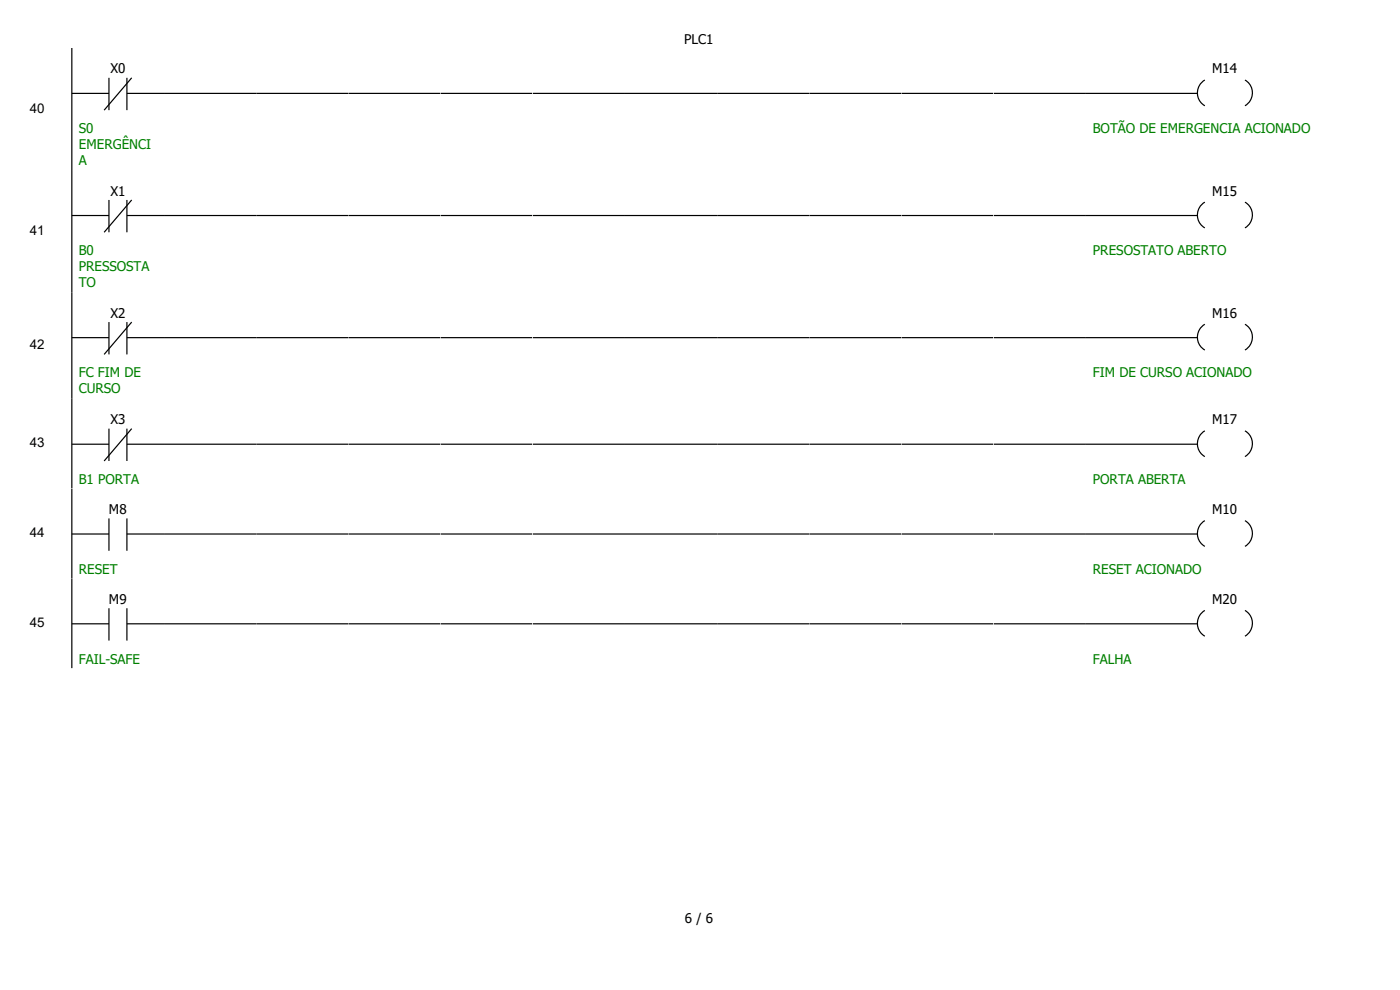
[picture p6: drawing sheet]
<svg xmlns="http://www.w3.org/2000/svg" width="297mm" height="210mm" viewBox="0 0 297 210" stroke-linecap="round" stroke-linejoin="round" font-family="sans-serif">
<path d="M15.2 19.8h7.9M15.2 10.2v25.9M23.1 16.5v6.9M26.9 19.8h7.9M26.9 16.5v6.9M27.9 16.5l-5.8 6.9" fill="none" stroke="#000" stroke-width=".25"/>
<path d="M34.8 10.2h19.6v25.9h-19.6z" fill="#fff"/>
<path d="M34.8 19.8h19.6" fill="none" stroke="#000" stroke-width=".25"/>
<path d="M54.4 10.2h19.5v25.9h-19.5z" fill="#fff"/>
<path d="M54.4 19.8h19.5" fill="none" stroke="#000" stroke-width=".25"/>
<path d="M73.9 10.2h19.6v25.9h-19.6z" fill="#fff"/>
<path d="M73.9 19.8h19.6" fill="none" stroke="#000" stroke-width=".25"/>
<path d="M93.5 10.2h19.5v25.9h-19.5z" fill="#fff"/>
<path d="M93.5 19.8h19.5" fill="none" stroke="#000" stroke-width=".25"/>
<path d="M113 10.2h19.6v25.9h-19.6z" fill="#fff"/>
<path d="M113 19.8h19.6" fill="none" stroke="#000" stroke-width=".25"/>
<path d="M132.6 10.2h19.5v25.9h-19.5z" fill="#fff"/>
<path d="M132.6 19.8h19.5" fill="none" stroke="#000" stroke-width=".25"/>
<path d="M152.1 10.2h19.6v25.9h-19.6z" fill="#fff"/>
<path d="M152.1 19.8h19.6" fill="none" stroke="#000" stroke-width=".25"/>
<path d="M171.7 10.2h19.6v25.9h-19.6z" fill="#fff"/>
<path d="M171.7 19.8h19.6" fill="none" stroke="#000" stroke-width=".25"/>
<path d="M191.3 10.2h19.5v25.9h-19.5z" fill="#fff"/>
<path d="M191.3 19.8h19.5" fill="none" stroke="#000" stroke-width=".25"/>
<path d="M210.8 10.2h19.6v25.9h-19.6z" fill="#fff"/>
<path d="M210.8 19.8h19.6" fill="none" stroke="#000" stroke-width=".25"/>
<path d="M230.4 10.2h58.9v25.9h-58.9z" fill="#fff"/>
<path d="M230.4 19.8h23.6M255.6 17a3.2 3.2 0 0 0 0 5.4M264.1 17a3.2 3.2 0 0 1 0 5.4" fill="none" stroke="#000" stroke-width=".25"/>
<g fill="#fff">
<path d="M.3 36.1h15.2v25.9h-15.2z"/>
<path d="M15.2 36.1h19.6v25.9h-19.6z"/>
</g>
<path d="M15.2 36.1v25.9M15.2 45.7h7.9M23.1 42.4v6.9M26.9 45.7h7.9M26.9 42.4v6.9M27.9 42.4l-5.8 6.9" fill="none" stroke="#000" stroke-width=".25"/>
<path d="M34.8 36.1h19.6v25.9h-19.6z" fill="#fff"/>
<path d="M34.8 45.7h19.6" fill="none" stroke="#000" stroke-width=".25"/>
<path d="M54.4 36.1h19.5v25.9h-19.5z" fill="#fff"/>
<path d="M54.4 45.7h19.5" fill="none" stroke="#000" stroke-width=".25"/>
<path d="M73.9 36.1h19.6v25.9h-19.6z" fill="#fff"/>
<path d="M73.9 45.7h19.6" fill="none" stroke="#000" stroke-width=".25"/>
<path d="M93.5 36.1h19.5v25.9h-19.5z" fill="#fff"/>
<path d="M93.5 45.7h19.5" fill="none" stroke="#000" stroke-width=".25"/>
<path d="M113 36.1h19.6v25.9h-19.6z" fill="#fff"/>
<path d="M113 45.7h19.6" fill="none" stroke="#000" stroke-width=".25"/>
<path d="M132.6 36.1h19.5v25.9h-19.5z" fill="#fff"/>
<path d="M132.6 45.7h19.5" fill="none" stroke="#000" stroke-width=".25"/>
<path d="M152.1 36.1h19.6v25.9h-19.6z" fill="#fff"/>
<path d="M152.1 45.7h19.6" fill="none" stroke="#000" stroke-width=".25"/>
<path d="M171.7 36.1h19.6v25.9h-19.6z" fill="#fff"/>
<path d="M171.7 45.7h19.6" fill="none" stroke="#000" stroke-width=".25"/>
<path d="M191.3 36.1h19.5v25.9h-19.5z" fill="#fff"/>
<path d="M191.3 45.7h19.5" fill="none" stroke="#000" stroke-width=".25"/>
<path d="M210.8 36.1h19.6v25.9h-19.6z" fill="#fff"/>
<path d="M210.8 45.7h19.6" fill="none" stroke="#000" stroke-width=".25"/>
<path d="M230.4 36.1h58.9v25.9h-58.9z" fill="#fff"/>
<path d="M230.4 45.7h23.6M255.6 42.9a3.2 3.2 0 0 0 0 5.4M264.1 42.9a3.2 3.2 0 0 1 0 5.4" fill="none" stroke="#000" stroke-width=".25"/>
<g fill="#fff">
<path d="M.3 62h15.2v22.6h-15.2z"/>
<path d="M15.2 62h19.6v22.6h-19.6z"/>
</g>
<path d="M15.2 71.6h7.9M15.2 62v22.6M23.1 68.3v6.9M26.9 71.6h7.9M26.9 68.3v6.9M27.9 68.3l-5.8 6.9" fill="none" stroke="#000" stroke-width=".25"/>
<path d="M34.8 62h19.6v22.6h-19.6z" fill="#fff"/>
<path d="M34.8 71.6h19.6" fill="none" stroke="#000" stroke-width=".25"/>
<path d="M54.4 62h19.5v22.6h-19.5z" fill="#fff"/>
<path d="M54.4 71.6h19.5" fill="none" stroke="#000" stroke-width=".25"/>
<path d="M73.9 62h19.6v22.6h-19.6z" fill="#fff"/>
<path d="M73.9 71.6h19.6" fill="none" stroke="#000" stroke-width=".25"/>
<path d="M93.5 62h19.5v22.6h-19.5z" fill="#fff"/>
<path d="M93.5 71.6h19.5" fill="none" stroke="#000" stroke-width=".25"/>
<path d="M113 62h19.6v22.6h-19.6z" fill="#fff"/>
<path d="M113 71.6h19.6" fill="none" stroke="#000" stroke-width=".25"/>
<path d="M132.6 62h19.5v22.6h-19.5z" fill="#fff"/>
<path d="M132.6 71.6h19.5" fill="none" stroke="#000" stroke-width=".25"/>
<path d="M152.1 62h19.6v22.6h-19.6z" fill="#fff"/>
<path d="M152.1 71.6h19.6" fill="none" stroke="#000" stroke-width=".25"/>
<path d="M171.7 62h19.6v22.6h-19.6z" fill="#fff"/>
<path d="M171.7 71.6h19.6" fill="none" stroke="#000" stroke-width=".25"/>
<path d="M191.3 62h19.5v22.6h-19.5z" fill="#fff"/>
<path d="M191.3 71.6h19.5" fill="none" stroke="#000" stroke-width=".25"/>
<path d="M210.8 62h19.6v22.6h-19.6z" fill="#fff"/>
<path d="M210.8 71.6h19.6" fill="none" stroke="#000" stroke-width=".25"/>
<path d="M230.4 62h58.9v22.6h-58.9z" fill="#fff"/>
<path d="M230.4 71.6h23.6M255.6 68.8a3.2 3.2 0 0 0 0 5.5M264.1 68.8a3.2 3.2 0 0 1 0 5.5" fill="none" stroke="#000" stroke-width=".25"/>
<g fill="#fff">
<path d="M.3 84.6h15.2v19h-15.2z"/>
<path d="M15.2 84.6h19.6v19h-19.6z"/>
</g>
<path d="M15.2 94.2h7.9M15.2 84.6v19M23.1 90.9v6.9M26.9 94.2h7.9M26.9 90.9v6.9M27.9 90.9l-5.8 6.9" fill="none" stroke="#000" stroke-width=".25"/>
<path d="M34.8 84.6h19.6v19h-19.6z" fill="#fff"/>
<path d="M34.8 94.2h19.6" fill="none" stroke="#000" stroke-width=".25"/>
<path d="M54.4 84.6h19.5v19h-19.5z" fill="#fff"/>
<path d="M54.4 94.2h19.5" fill="none" stroke="#000" stroke-width=".25"/>
<path d="M73.9 84.6h19.6v19h-19.6z" fill="#fff"/>
<path d="M73.9 94.2h19.6" fill="none" stroke="#000" stroke-width=".25"/>
<path d="M93.5 84.6h19.5v19h-19.5z" fill="#fff"/>
<path d="M93.5 94.2h19.5" fill="none" stroke="#000" stroke-width=".25"/>
<path d="M113 84.6h19.6v19h-19.6z" fill="#fff"/>
<path d="M113 94.2h19.6" fill="none" stroke="#000" stroke-width=".25"/>
<path d="M132.6 84.6h19.5v19h-19.5z" fill="#fff"/>
<path d="M132.6 94.2h19.5" fill="none" stroke="#000" stroke-width=".25"/>
<path d="M152.1 84.6h19.6v19h-19.6z" fill="#fff"/>
<path d="M152.1 94.2h19.6" fill="none" stroke="#000" stroke-width=".25"/>
<path d="M171.7 84.6h19.6v19h-19.6z" fill="#fff"/>
<path d="M171.7 94.2h19.6" fill="none" stroke="#000" stroke-width=".25"/>
<path d="M191.3 84.6h19.5v19h-19.5z" fill="#fff"/>
<path d="M191.3 94.2h19.5" fill="none" stroke="#000" stroke-width=".25"/>
<path d="M210.8 84.6h19.6v19h-19.6z" fill="#fff"/>
<path d="M210.8 94.2h19.6" fill="none" stroke="#000" stroke-width=".25"/>
<path d="M230.4 84.6h58.9v19h-58.9z" fill="#fff"/>
<path d="M230.4 94.2h23.6M255.6 91.4a3.2 3.2 0 0 0 0 5.5M264.1 91.4a3.2 3.2 0 0 1 0 5.5" fill="none" stroke="#000" stroke-width=".25"/>
<g fill="#fff">
<path d="M.3 103.6h15.2v19.1h-15.2z"/>
<path d="M15.2 103.6h19.6v19.1h-19.6z"/>
</g>
<path d="M15.2 113.3h7.9M15.2 103.6v19.1M23.1 110v6.8M26.9 113.3h7.9M26.9 110v6.8" fill="none" stroke="#000" stroke-width=".25"/>
<path d="M34.8 103.6h19.6v19.1h-19.6z" fill="#fff"/>
<path d="M34.8 113.3h19.6" fill="none" stroke="#000" stroke-width=".25"/>
<path d="M54.4 103.6h19.5v19.1h-19.5z" fill="#fff"/>
<path d="M54.4 113.3h19.5" fill="none" stroke="#000" stroke-width=".25"/>
<path d="M73.9 103.6h19.6v19.1h-19.6z" fill="#fff"/>
<path d="M73.9 113.3h19.6" fill="none" stroke="#000" stroke-width=".25"/>
<path d="M93.5 103.6h19.5v19.1h-19.5z" fill="#fff"/>
<path d="M93.5 113.3h19.5" fill="none" stroke="#000" stroke-width=".25"/>
<path d="M113 103.6h19.6v19.1h-19.6z" fill="#fff"/>
<path d="M113 113.3h19.6" fill="none" stroke="#000" stroke-width=".25"/>
<path d="M132.6 103.6h19.5v19.1h-19.5z" fill="#fff"/>
<path d="M132.6 113.3h19.5" fill="none" stroke="#000" stroke-width=".25"/>
<path d="M152.1 103.6h19.6v19.1h-19.6z" fill="#fff"/>
<path d="M152.1 113.3h19.6" fill="none" stroke="#000" stroke-width=".25"/>
<path d="M171.7 103.6h19.6v19.1h-19.6z" fill="#fff"/>
<path d="M171.7 113.3h19.6" fill="none" stroke="#000" stroke-width=".25"/>
<path d="M191.3 103.6h19.5v19.1h-19.5z" fill="#fff"/>
<path d="M191.3 113.3h19.5" fill="none" stroke="#000" stroke-width=".25"/>
<path d="M210.8 103.6h19.6v19.1h-19.6z" fill="#fff"/>
<path d="M210.8 113.3h19.6" fill="none" stroke="#000" stroke-width=".25"/>
<path d="M230.4 103.6h58.9v19.1h-58.9z" fill="#fff"/>
<path d="M230.4 113.3h23.6M255.6 110.4a3.2 3.2 0 0 0 0 5.5M264.1 110.4a3.2 3.2 0 0 1 0 5.5" fill="none" stroke="#000" stroke-width=".25"/>
<g fill="#fff">
<path d="M.3 122.7h15.2v19h-15.2z"/>
<path d="M15.2 122.7h19.6v19h-19.6z"/>
</g>
<path d="M15.2 132.3h7.9M15.2 122.7v19M23.1 129v6.9M26.9 132.3h7.9M26.9 129v6.9" fill="none" stroke="#000" stroke-width=".25"/>
<path d="M34.8 122.7h19.6v19h-19.6z" fill="#fff"/>
<path d="M34.8 132.3h19.6" fill="none" stroke="#000" stroke-width=".25"/>
<path d="M54.4 122.7h19.5v19h-19.5z" fill="#fff"/>
<path d="M54.4 132.3h19.5" fill="none" stroke="#000" stroke-width=".25"/>
<path d="M73.9 122.7h19.6v19h-19.6z" fill="#fff"/>
<path d="M73.9 132.3h19.6" fill="none" stroke="#000" stroke-width=".25"/>
<path d="M93.5 122.7h19.5v19h-19.5z" fill="#fff"/>
<path d="M93.5 132.3h19.5" fill="none" stroke="#000" stroke-width=".25"/>
<path d="M113 122.7h19.6v19h-19.6z" fill="#fff"/>
<path d="M113 132.3h19.6" fill="none" stroke="#000" stroke-width=".25"/>
<path d="M132.6 122.7h19.5v19h-19.5z" fill="#fff"/>
<path d="M132.6 132.3h19.5" fill="none" stroke="#000" stroke-width=".25"/>
<path d="M152.1 122.7h19.6v19h-19.6z" fill="#fff"/>
<path d="M152.1 132.3h19.6" fill="none" stroke="#000" stroke-width=".25"/>
<path d="M171.7 122.7h19.6v19h-19.6z" fill="#fff"/>
<path d="M171.7 132.3h19.6" fill="none" stroke="#000" stroke-width=".25"/>
<path d="M191.3 122.7h19.5v19h-19.5z" fill="#fff"/>
<path d="M191.3 132.3h19.5" fill="none" stroke="#000" stroke-width=".25"/>
<path d="M210.8 122.7h19.6v19h-19.6z" fill="#fff"/>
<path d="M210.8 132.3h19.6" fill="none" stroke="#000" stroke-width=".25"/>
<path d="M230.4 122.7h58.9v19h-58.9z" fill="#fff"/>
<path d="M230.4 132.3h23.6M255.6 129.5a3.2 3.2 0 0 0 0 5.5M264.1 129.5a3.2 3.2 0 0 1 0 5.5" fill="none" stroke="#000" stroke-width=".25"/>
<g fill="#fff">
<path d="M0 0h296.9v10.2h-296.9z"/>
<path d="M0 179.6h296.9v30.4h-296.9z"/>
</g>
<g font-size="2.8">
<text x="145.2" y="9.2">PLC1</text>
<text x="23.4" y="15.6">X0</text>
<text x="257.2" y="15.6">M14</text>
<text x="6.3" y="23.9">40</text>
<text x="23.4" y="41.5">X1</text>
<text x="257.2" y="41.5">M15</text>
<text x="6.3" y="49.8">41</text>
<text x="23.4" y="67.4">X2</text>
<text x="257.2" y="67.4">M16</text>
<text x="6.3" y="74.1">42</text>
<text x="6.3" y="94.9">43</text>
<text x="23.4" y="90">X3</text>
<text x="257.2" y="90">M17</text>
<text x="6.3" y="114">44</text>
<text x="23.1" y="109.1">M8</text>
<text x="257.2" y="109.1">M10</text>
<text x="23.1" y="128.1">M9</text>
<text x="257.2" y="128.1">M20</text>
<text x="6.3" y="133">45</text>
<text x="145.3" y="195.8">6 / 6</text>
</g>
<g font-size="2.8" fill="#008000">
<text x="16.7" y="28.2">S0</text>
<text x="231.9" y="28.2">BOTÃO DE EMERGENCIA ACIONADO</text>
<text x="16.7" y="31.6">EMERGÊNCI</text>
<text x="16.7" y="35.1">A</text>
<text x="16.7" y="54.1">B0</text>
<text x="16.7" y="57.5">PRESSOSTA</text>
<text x="231.9" y="54.1">PRESOSTATO ABERTO</text>
<text x="16.7" y="61">TO</text>
<text x="16.7" y="80.1">FC FIM DE</text>
<text x="16.7" y="83.4">CURSO</text>
<text x="231.9" y="80.1">FIM DE CURSO ACIONADO</text>
<text x="16.7" y="102.7">B1 PORTA</text>
<text x="231.9" y="102.7">PORTA ABERTA</text>
<text x="16.7" y="121.7">RESET</text>
<text x="231.9" y="121.7">RESET ACIONADO</text>
<text x="16.7" y="140.8">FAIL-SAFE</text>
<text x="231.9" y="140.8">FALHA</text>
</g>
</svg>
